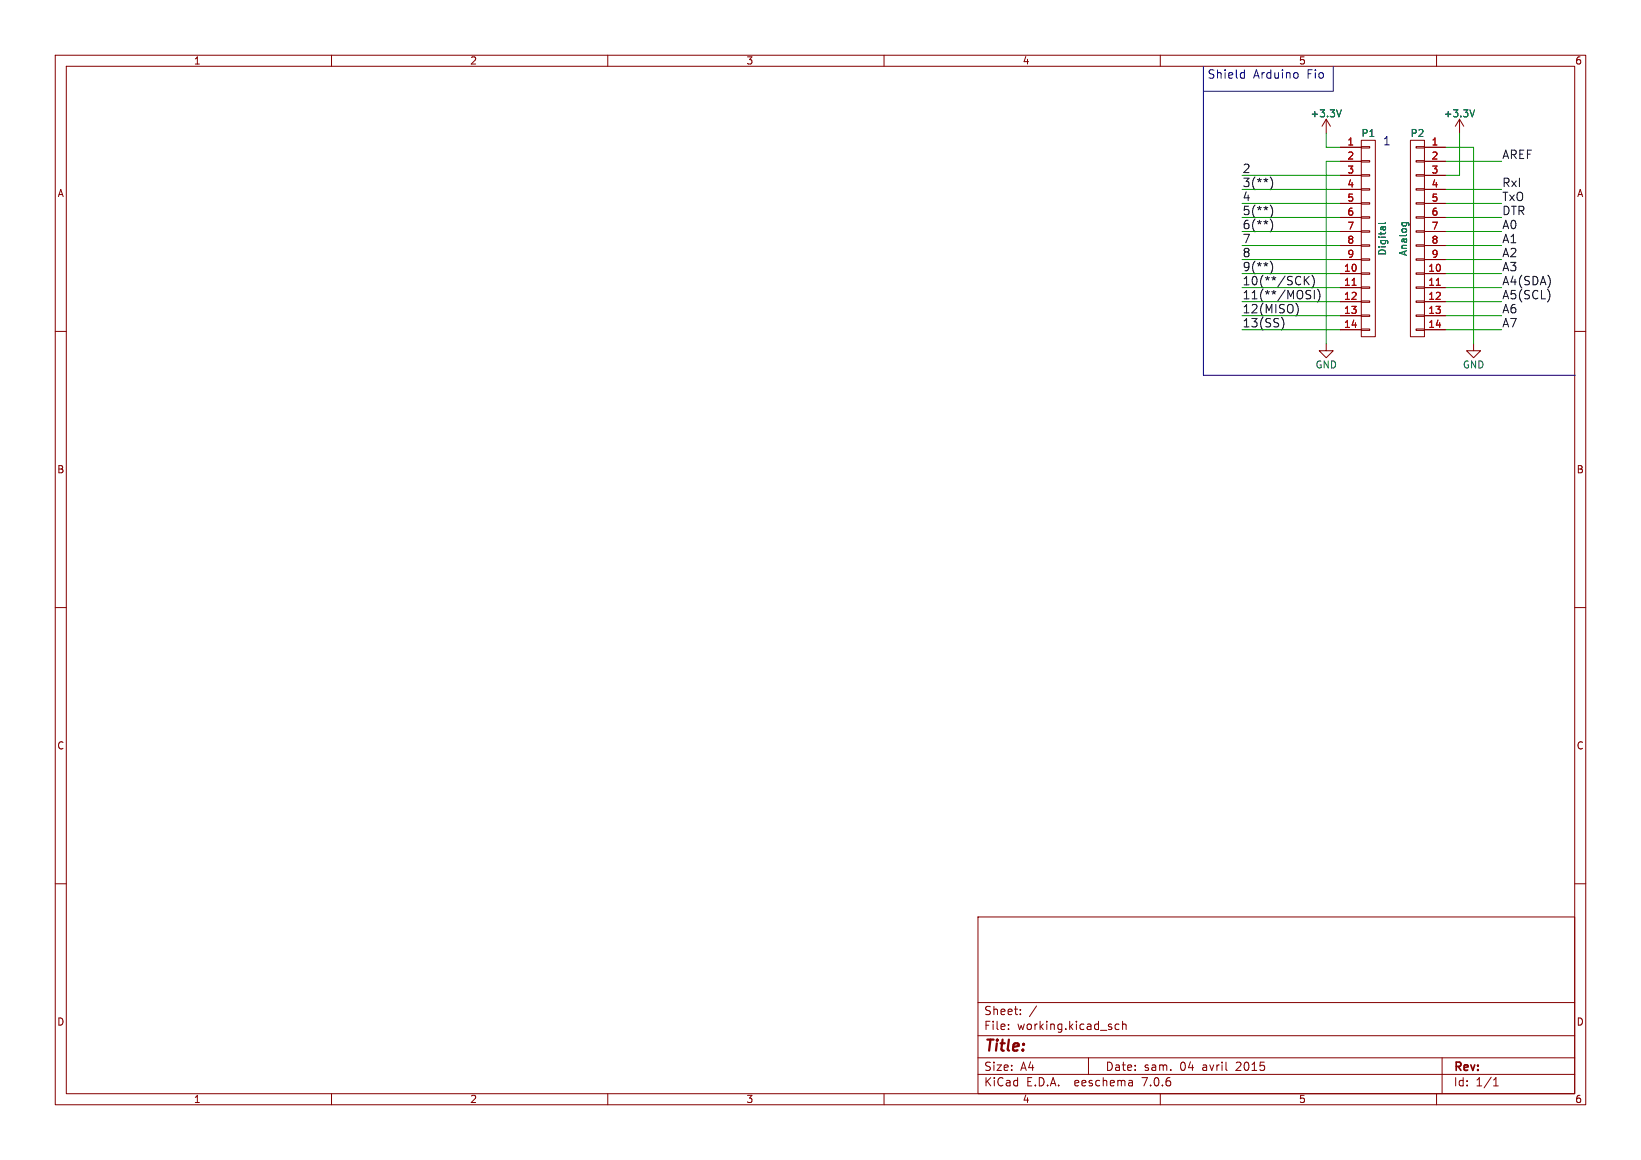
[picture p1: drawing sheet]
<svg xmlns="http://www.w3.org/2000/svg" width="297mm" height="210mm" viewBox="0 0 297 210" stroke-linecap="round" stroke-linejoin="round" font-family="sans-serif">
<g fill="none" stroke="#840000" stroke-width=".18">
<path d="M10 10h277v190h-277zM12 12h273v186h-273zM60 10v2M110 10v2M160 10v2M210 10v2M260 10v2M240 21.6l-.7 1.3M240 21.6v2.5M240 21.6l.8 1.3M242.6 26.7h3.8M242.6 29.2h3.8"/>
<path d="M242.6 31.8h3.8M242.6 34.3h3.8M242.6 36.8h3.8M242.6 39.4h3.8M246.4 39.2h1.5v.3h-1.5zM246.4 36.7h1.5v.3h-1.5zM246.4 34.2h1.5v.2h-1.5zM246.4 31.6h1.5v.3h-1.5zM246.4 29.1h1.5v.2h-1.5zM246.4 26.5h1.5v.3h-1.5zM246.4 25.4h2.5v35.6h-2.5zM255.3 25.4h2.5v35.6h-2.5z"/>
<path d="M256.3 39.2h1.5v.3h-1.5zM256.3 36.7h1.5v.3h-1.5zM256.3 34.2h1.5v.2h-1.5zM256.3 31.6h1.5v.3h-1.5zM256.3 29.1h1.5v.2h-1.5zM256.3 26.5h1.5v.3h-1.5zM257.8 26.7h3.8M257.8 29.2h3.8M257.8 31.8h3.8M257.8 34.3h3.8M257.8 36.8h3.8M257.8 39.4h3.8"/>
<path d="M264.2 21.6l-.8 1.3M264.2 21.6v2.5M264.2 21.6l.7 1.3M10 60h2M242.6 49.5h3.8M242.6 52.1h3.8M242.6 54.6h3.8M242.6 57.2h3.8M242.6 59.7h3.8M242.6 41.9h3.8M242.6 44.5h3.8M242.6 47h3.8"/>
<path d="M246.4 59.6h1.5v.2h-1.5zM246.4 57h1.5v.3h-1.5zM246.4 54.5h1.5v.2h-1.5zM246.4 51.9h1.5v.3h-1.5zM246.4 49.4h1.5v.3h-1.5zM246.4 46.9h1.5v.2h-1.5zM246.4 44.3h1.5v.3h-1.5zM246.4 41.8h1.5v.2h-1.5zM256.3 59.6h1.5v.2h-1.5zM256.3 57h1.5v.3h-1.5zM256.3 54.5h1.5v.2h-1.5zM256.3 51.9h1.5v.3h-1.5z"/>
<path d="M256.3 49.4h1.5v.3h-1.5zM256.3 46.9h1.5v.2h-1.5zM256.3 44.3h1.5v.3h-1.5zM256.3 41.8h1.5v.2h-1.5zM257.8 49.5h3.8M257.8 52.1h3.8M257.8 54.6h3.8M257.8 57.2h3.8M257.8 59.7h3.8M257.8 41.9h3.8M257.8 44.5h3.8M257.8 47h3.8"/>
<path d="M285 60h2M240 62.2v1.3h1.3l-1.3 1.3-1.2-1.3h1.2M266.7 62.2v1.3h1.3l-1.3 1.3-1.3-1.3h1.3M10 110h2M285 110h2M10 160h2M285 160h2M177 166h108v32h-108zM60 198v2M110 198v2M160 198v2M177 194.5h108"/>
<path d="M177 191.5h108M177 187.5h108M177 181.5h108M182.5 186.3v.1M182.5 185.5v.1M184.7 183.6v.1M184.7 182.8v.1M187.6 182.1l-1.3 2M197 191.5v3M202.5 185.5l-.4-.1-.3 .3v.4l.2 .2h.5M203.2 185.5l.2-.1 .3 .1 .1 .9M203.2 184.9v1.5"/>
<path d="M204.9 195.7l.1 .9M205 196.5l-.2 .1M205 196h-.2M210 198v2M260 198v2M261 191.5v6.5M270.3 196.6h.9M270.3 195.5l.4-.4v1.5"/>
</g>
<path d="M244.7 51.7h.7M260 51.7h.7" fill="none" stroke="#a90000" stroke-width=".18"/>
<path d="M242.8 19.9l-.5 1.3M266.9 19.9l-.4 1.3M250.8 40.3l-.2 .2h-1.1M253.7 40.3h1.1l.2 .2M253.8 40.3l-.1 .4M254.5 40.3l.1 .4" fill="none" stroke="#006464" stroke-width=".18"/>
<g fill="none" stroke="#0f0f0f" stroke-width=".18">
<path d="M229.9 37.1a1.75 1.75 0 0 1 0 2.3M229.9 32a1.75 1.75 0 0 1 0 2.4M229.9 39.7a1.75 1.75 0 0 1 0 2.3M229.9 47.3a1.77 1.77 0 0 1 .1 2.2M232.2 57.9a1.78 1.78 0 0 1-.3 1.9M234.8 55.3a1.78 1.78 0 0 1-.3 1.9M236.1 50v1.6M236.3 50.7l.6 .9M236.6 53.3l.5 .1 .1 .4-.3 .3h-.3M236.6 52.6l.6 .1M236.9 50l-.8 .9M237.4 49.8a1.75 1.75 0 0 1 0 2.3"/>
<path d="M237.9 52.6v1.5M238.5 52.4a1.75 1.75 0 0 1 0 2.3"/>
</g>
<path d="M217.8 12.1v55.8h67.3M224.8 13.1l.4 .1M225.2 12.6v1.6M225.2 14.1l-.4 .1M234.7 13.1l.2 .3v.5l-.2 .3M241.3 12.1v4.4h-23.5" fill="none" stroke="#0000c2" stroke-width=".18"/>
<g fill="none" stroke="#009600" stroke-width=".18">
<path d="M224.8 39.4h17.8M224.8 36.8h17.8M224.8 34.3h17.8M224.8 31.8h17.8M240 24.1v2.6h2.6M242.6 29.2h-2.6v33M261.6 26.7h5.1v35.5M261.6 39.4h10.2M261.6 36.8h10.2M261.6 34.3h10.2M261.6 29.2h10.2M264.2 24.1v7.7h-2.6"/>
<path d="M224.8 47h17.8M224.8 59.7h17.8M224.8 57.2h17.8M224.8 49.5h17.8M224.8 41.9h17.8M224.8 44.5h17.8M224.8 52.1h17.8M224.8 54.6h17.8M261.6 47h10.2M261.6 59.7h10.2M261.6 57.2h10.2M261.6 49.5h10.2"/>
<path d="M261.6 41.9h10.2M261.6 44.5h10.2M261.6 52.1h10.2M261.6 54.6h10.2"/>
</g>
<text font-size="2.8" fill="#840000" x="178" y="190.9">Title:</text>
<g font-size="2.1" fill="#0000c2">
<text x="218.4" y="14.4">Shield</text>
<text x="226.8" y="14.4">Arduino</text>
<text x="236.6" y="14.4">Fio</text>
<text x="250.2" y="26.4">1</text>
</g>
<g font-size="2.1" fill="#0f0f0f">
<text x="271.8" y="28.9">AREF</text>
<text x="224.8" y="31.4">2</text>
<text x="224.8" y="34">3(**)</text>
<text x="271.8" y="34">RxI</text>
<text x="224.8" y="39.1">5(**)</text>
<text x="224.8" y="41.6">6(**)</text>
<text x="224.8" y="36.5">4</text>
<text x="271.8" y="41.6">A0</text>
<text x="271.8" y="36.5">TxO</text>
<text x="271.8" y="39.1">DTR</text>
<text x="224.8" y="44.1">7</text>
<text x="224.8" y="46.7">8</text>
<text x="271.8" y="44.1">A1</text>
<text x="271.8" y="46.7">A2</text>
<text x="224.8" y="51.8">10(**/SCK)</text>
<text x="224.8" y="49.2">9(**)</text>
<text x="271.8" y="51.8">A4(SDA)</text>
<text x="271.8" y="49.2">A3</text>
<text x="224.8" y="59.4">13(SS)</text>
<text x="224.8" y="54.3">11(**/MOSI)</text>
<text x="224.8" y="56.8">12(MISO)</text>
<text x="271.8" y="56.8">A6</text>
<text x="271.8" y="54.3">A5(SCL)</text>
<text x="271.8" y="59.4">A7</text>
</g>
<g font-size="2.1" fill="#840000">
<text x="178" y="184">Sheet:</text>
<text x="178" y="186.7">File:</text>
<text x="184.1" y="186.7">working.kicad_sch</text>
<text x="178" y="196.9">KiCad</text>
<text x="178" y="194.1">Size:</text>
<text x="184.7" y="194.1">A4</text>
<text x="185.7" y="196.9">E.D.A.</text>
<text x="194.6" y="196.9">eeschema</text>
<text x="200" y="194.1">Date:</text>
<text x="207" y="196.9">7.0.6</text>
<text x="207" y="194.1">sam.</text>
<text x="213.6" y="194.1">04</text>
<text x="217.8" y="194.1">avril</text>
<text x="224" y="194.1">2015</text>
<text x="263" y="194.3">Rev:</text>
<text x="263" y="196.9">Id:</text>
<text x="267.1" y="196.9">1/1</text>
</g>
<g font-size="1.8" fill="#840000">
<text x="35" y="11.9">1</text>
<text x="85" y="11.9">2</text>
<text x="135" y="11.9">3</text>
<text x="185" y="11.9">4</text>
<text x="235" y="11.9">5</text>
<text x="285" y="11.9">6</text>
<text x="10.3" y="35.9">A</text>
<text x="285.3" y="35.9">A</text>
<text x="10.3" y="85.9">B</text>
<text x="285.3" y="85.9">B</text>
<text x="10.3" y="135.9">C</text>
<text x="285.3" y="135.9">C</text>
<text x="10.3" y="185.9">D</text>
<text x="285.3" y="185.9">D</text>
<text x="35" y="199.9">1</text>
<text x="85" y="199.9">2</text>
<text x="135" y="199.9">3</text>
<text x="185" y="199.9">4</text>
<text x="235" y="199.9">5</text>
<text x="285" y="199.9">6</text>
</g>
<g font-size="1.8" fill="#006464">
<text x="237.1" y="21.4">+3.3V</text>
<text x="261.2" y="21.4">+3.3V</text>
<text x="246.3" y="25">P1</text>
<text x="255.2" y="25">P2</text>
<text x="251.1" y="46.4" transform="rotate(-90 251.1 46.4)">Digital</text>
<text x="254.9" y="46.5" transform="rotate(-90 254.9 46.5)">Analog</text>
<text x="238" y="66.9">GND</text>
<text x="264.7" y="66.9">GND</text>
</g>
<g font-size="1.8" fill="#a90000">
<text x="243.8" y="26.4">1</text>
<text x="243.8" y="29">2</text>
<text x="259" y="26.4">1</text>
<text x="259" y="29">2</text>
<text x="243.8" y="31.5">3</text>
<text x="243.8" y="34">4</text>
<text x="259" y="31.5">3</text>
<text x="259" y="34">4</text>
<text x="243.8" y="36.6">5</text>
<text x="243.8" y="39.1">6</text>
<text x="243.8" y="41.7">7</text>
<text x="259" y="36.6">5</text>
<text x="259" y="39.1">6</text>
<text x="259" y="41.7">7</text>
<text x="243.8" y="44.2">8</text>
<text x="243.8" y="46.7">9</text>
<text x="259" y="44.2">8</text>
<text x="259" y="46.7">9</text>
<text x="243.2" y="49.3">10</text>
<text x="243.2" y="51.8">11</text>
<text x="258.4" y="49.3">10</text>
<text x="258.4" y="51.8">11</text>
<text x="243.2" y="54.4">12</text>
<text x="243.2" y="56.9">13</text>
<text x="243.2" y="59.4">14</text>
<text x="258.4" y="54.4">12</text>
<text x="258.4" y="56.9">13</text>
<text x="258.4" y="59.4">14</text>
</g>
</svg>
